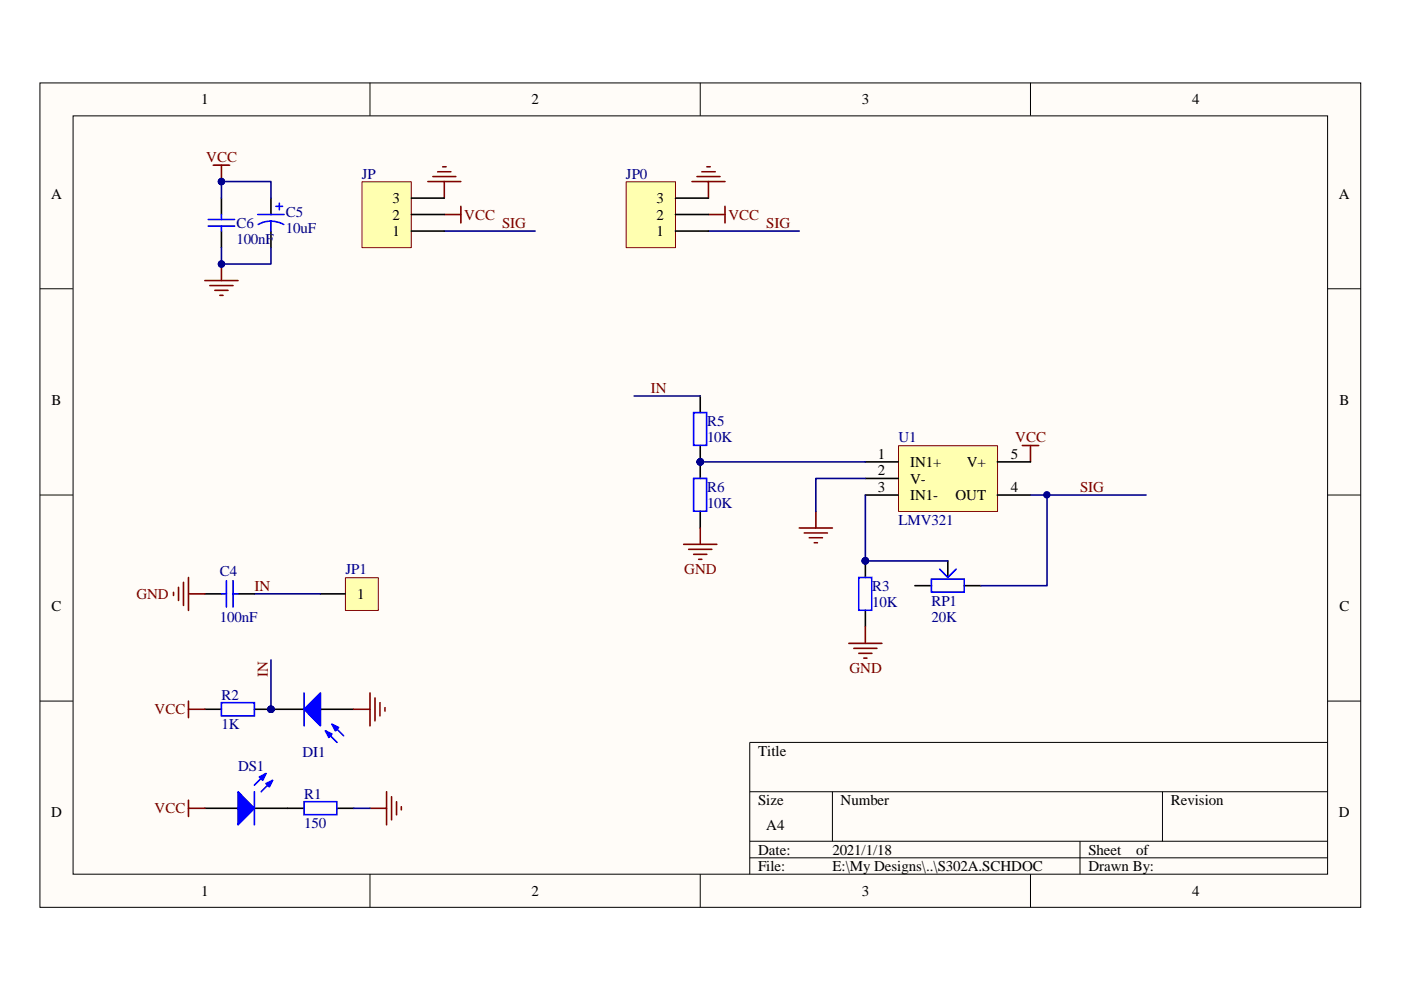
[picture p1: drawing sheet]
<svg xmlns="http://www.w3.org/2000/svg" width="297mm" height="210mm" viewBox="0 0 297 210" stroke-linecap="round" stroke-linejoin="round" font-family="sans-serif">
<path d="M8.5 17.6h280v174.8h-280z" fill="#fffcf8"/>
<path d="M8.5 17.6h280v174.8h-280z" fill="none" stroke="#000" stroke-width=".21"/>
<path d="M15.5 24.6h266v160.7h-266z" fill="#fffcf8"/>
<g fill="none" stroke="#000" stroke-width=".21">
<path d="M78.4 17.5v7M148.5 17.5v7M218.5 17.5v7M15.5 24.6h266v160.7h-266zM8.5 61.2h7M281.5 61.2h7M8.5 105h7M281.5 105h7M8.5 148.6h7M281.5 148.6h7M281.5 157.4h-122.5v27.9M159 167.9h122.5"/>
<path d="M159 178.4h122.5M176.5 167.9v10.5M229 178.4v6.9M246.5 167.9v10.5M78.4 185.3v7.1M148.5 185.3v7.1M159 181.9h122.5M218.5 185.3v7.1"/>
</g>
<g fill="none" stroke="#800000" stroke-width=".34">
<path d="M45.2 35h3.5M46.9 35v3.5M90.7 38.5h7M91.8 37.4h4.8M92.8 36.4h2.8M93.9 35.4h.7M94.2 38.5v3.5M43.4 59.5h7.1M46.9 56v3.5M94.2 45.5h3.5M97.7 43.7v3.6M44.5 60.6h4.9"/>
<path d="M45.6 61.6h2.7M46.6 62.6h.7"/>
</g>
<path d="M46.9 42v-3.5h10.5v3.5M46.9 52.5v3.5h10.5v-3.5M94.2 49h19.3" fill="none" stroke="#000080" stroke-width=".34"/>
<g fill="#000080" stroke="#000080" stroke-width=".21">
<circle cx="46.9" cy="38.5" r=".68"/>
<circle cx="46.9" cy="56" r=".68"/>
</g>
<path d="M46.9 42v3.5M46.9 49v3.5M57.4 42v3.5M57.4 49v3.5" fill="none" stroke="#000" stroke-width=".34"/>
<path d="M44.2 47.9h5.5M44.2 46.5h5.5M46.9 45.5v1M46.9 47.9v1.1M54.7 45.5h5.5M57.4 46.9l1.5 .2 1.3 .5M57.4 46.9l-1.4 .2-1.3 .5M57.4 46.9v2.1M58.5 43.7h1.4M59.2 43.1v1.4" fill="none" stroke="#00f" stroke-width=".34"/>
<path d="M76.8 38.6h10.4v13.9h-10.4z" fill="#ffffb0"/>
<path d="M76.8 38.5h10.4v14h-10.4z" fill="none" stroke="#800000" stroke-width=".21"/>
<path d="M87.2 49h7M87.2 45.5h7M87.2 42h7" fill="none" stroke="#000" stroke-width=".34"/>
<path d="M73.3 122.5h6.9v6.9h-6.9z" fill="#ffffb0"/>
<path d="M73.2 122.5h7v6.9h-7z" fill="none" stroke="#800000" stroke-width=".21"/>
<path d="M67.9 125.9h5.3" fill="none" stroke="#000" stroke-width=".34"/>
<path d="M150.2 49h19.3M53.9 125.9h14" fill="none" stroke="#000080" stroke-width=".34"/>
<path d="M146.7 38.5h7M147.8 37.4h4.9M148.8 36.4h2.8M149.9 35.4h.7M150.2 38.5v3.5M150.2 45.5h3.5M153.7 43.7v3.6" fill="none" stroke="#800000" stroke-width=".34"/>
<path d="M132.8 38.6h10.4v13.9h-10.4z" fill="#ffffb0"/>
<path d="M132.8 38.5h10.4v14h-10.4z" fill="none" stroke="#800000" stroke-width=".21"/>
<path d="M143.2 49h7M143.2 45.5h7M143.2 42h7M43.4 171.4h7.1M53.9 171.4h7.1" fill="none" stroke="#000" stroke-width=".34"/>
<path d="M50.5 167.9l3.4 3.5-3.4 3.5z" fill="#00f"/>
<path d="M50.5 167.9l3.4 3.5-3.4 3.5zM56.4 164l-2.5 2.5M57.8 165.5l-2.4 2.4" fill="none" stroke="#00f" stroke-width=".34"/>
<path d="M56.4 166.1l1.4-.6-.7 1.3z" fill="#00f"/>
<path d="M56.4 166.1l1.4-.6-.7 1.3z" fill="none" stroke="#00f" stroke-width=".34"/>
<path d="M55 164.7l1.4-.7-.7 1.5z" fill="#00f"/>
<path d="M46.9 149h7v2.8h-7zM64.5 146.9v7M53.9 167.9v7M55 164.7l1.4-.7-.7 1.5zM64.5 170h6.9v2.7h-6.9z" fill="none" stroke="#00f" stroke-width=".34"/>
<path d="M43.4 150.4h3.5M53.9 150.4h10.6M67.9 150.4h7.1M61 171.4h3.5M71.5 171.4h3.5" fill="none" stroke="#000" stroke-width=".34"/>
<path d="M57.4 139.9v10.5" fill="none" stroke="#000080" stroke-width=".34"/>
<circle cx="57.4" cy="150.4" r=".68" fill="#000080" stroke="#000080" stroke-width=".21"/>
<path d="M64.5 150.4l3.4-3.5v7z" fill="#00f"/>
<path d="M64.5 150.4l3.4-3.5v7zM69 155l2.5 2.4M70.4 153.6l2.5 2.4" fill="none" stroke="#00f" stroke-width=".34"/>
<path d="M69 155l1.4 .6-.7 .8z" fill="#00f"/>
<path d="M69 155l1.4 .6-.7 .8z" fill="none" stroke="#00f" stroke-width=".34"/>
<path d="M70.4 153.6l1.4 .6-.7 .8z" fill="#00f"/>
<path d="M46.9 125.9h1.1M48 123.1v5.6M49.4 123.1v5.6M49.4 125.9h1.1M70.4 153.6l1.4 .6-.7 .8z" fill="none" stroke="#00f" stroke-width=".34"/>
<circle cx="57.4" cy="150.4" r=".68" fill="#000080" stroke="#000080" stroke-width=".21"/>
<g fill="none" stroke="#800000" stroke-width=".34">
<path d="M216.7 94.5h3.5M218.5 94.5v3.4M169.5 111.9h7M170.5 113h4.9M171.6 114h2.8M172.6 115.1h.7M173 108.4v3.5M36.8 125.6v.7M37.8 124.5v2.8M38.9 123.5v4.9M40 122.4v7M40 125.9h3.4"/>
<path d="M40 150.4h3.4M40 148.6v3.6M75 150.4h3.4M78.4 146.9v7M79.5 148v4.8M80.6 149v2.8M81.6 150v.8M40 169.6v3.5M40 171.4h3.4M78.4 171.4h3.6M82 167.9v7M83 168.9v4.9"/>
<path d="M84.1 170v2.8M85.1 171v.7"/>
</g>
<path d="M75 171.4h3.4" fill="none" stroke="#000080" stroke-width=".34"/>
<path d="M43.4 125.9h3.5M50.5 125.9h3.4" fill="none" stroke="#000" stroke-width=".34"/>
<path d="M190.5 94.5h21v13.9h-21z" fill="#ffffb0"/>
<path d="M190.5 94.5h21v13.9h-21z" fill="none" stroke="#800000" stroke-width=".21"/>
<g fill="none" stroke="#000" stroke-width=".34">
<path d="M148.5 84v3.5M148.5 94.5v6.9M183.5 97.9h7M211.5 97.9h7M148.5 108.4v3.5M183.5 101.4h7M183.5 105h7M183.5 118.9v3.5M201 118.9v3.5M211.5 105h7M183.5 129.4v3.5M194 124.2h3.5"/>
<path d="M204.5 124.2h3.5"/>
</g>
<path d="M134.5 84h14M148.5 97.9h35M183.5 101.4h-10.5v7M183.5 105v13.9h17.5M218.5 105h24.5M222 105v19.2h-14" fill="none" stroke="#000080" stroke-width=".34"/>
<g fill="#000080" stroke="#000080" stroke-width=".21">
<circle cx="148.5" cy="97.9" r=".68"/>
<circle cx="183.5" cy="118.9" r=".69"/>
<circle cx="222" cy="104.9" r=".68"/>
</g>
<path d="M147.1 87.5h2.7v6.9h-2.7zM147.1 101.4h2.7v7h-2.7zM182.1 122.4h2.7v7h-2.7zM197.5 122.8h6.9v2.7h-6.9zM199.2 120.7l1.8 1.7 1.7-1.7" fill="none" stroke="#00f" stroke-width=".34"/>
<path d="M144.9 115.4h7.1M146 116.5h4.9M147.1 117.5h2.8M148.1 118.6h.7M148.5 111.9v3.5M180 136.4h7M181 137.5h4.9M182.1 138.5h2.8M183.1 139.5h.7M183.5 132.9v3.5" fill="none" stroke="#800000" stroke-width=".34"/>
<g font-size="3.2">
<text x="42.7" y="22.1">1</text>
<text x="112.7" y="22.1">2</text>
<text x="182.7" y="22.1">3</text>
<text x="252.7" y="22.1">4</text>
<text x="10.8" y="42.2">A</text>
<text x="83.2" y="46.6">2</text>
<text x="83.2" y="43.1">3</text>
<text x="139.2" y="46.6">2</text>
<text x="139.2" y="43.1">3</text>
<text x="283.8" y="42.2">A</text>
<text x="83.2" y="50.1">1</text>
<text x="139.2" y="50.1">1</text>
<text x="10.9" y="85.9">B</text>
<text x="284" y="85.9">B</text>
<text x="186.1" y="97.3">1</text>
<text x="186.1" y="100.8">2</text>
<text x="193" y="99">IN1+</text>
<text x="205" y="99">V+</text>
<text x="214.3" y="97.3">5</text>
<text x="186.1" y="104.3">3</text>
<text x="193" y="102.5">V-</text>
<text x="193" y="106">IN1-</text>
<text x="202.6" y="106">OUT</text>
<text x="214.3" y="104.3">4</text>
<text x="10.9" y="129.6">C</text>
<text x="75.7" y="127">1</text>
<text x="284" y="129.6">C</text>
<text x="160.7" y="160.2">Title</text>
<text x="10.8" y="173.3">D</text>
<text x="160.7" y="170.7">Size</text>
<text x="178.2" y="170.7">Number</text>
<text x="248.2" y="170.7">Revision</text>
<text x="283.8" y="173.3">D</text>
<text x="162.5" y="176">A4</text>
<text x="160.7" y="181.2">Date:</text>
<text x="160.7" y="184.7">File:</text>
<text x="176.5" y="181.2">2021/1/18</text>
<text x="176.5" y="184.7">E:\My Designs\..\S302A.SCHDOC</text>
<text x="230.8" y="181.2">Sheet</text>
<text x="230.8" y="184.7">Drawn By:</text>
<text x="240.9" y="181.2">of</text>
<text x="42.7" y="190">1</text>
<text x="112.7" y="190">2</text>
<text x="182.7" y="190">3</text>
<text x="252.7" y="190">4</text>
</g>
<g font-size="3.2" fill="#800000">
<text x="43.7" y="34.3">VCC</text>
<text x="98.4" y="46.6">VCC</text>
<text x="154.4" y="46.6">VCC</text>
<text x="106.5" y="48.3">SIG</text>
<text x="162.5" y="48.3">SIG</text>
<text x="138" y="83.3">IN</text>
<text x="215.3" y="93.8">VCC</text>
<text x="229" y="104.3">SIG</text>
<text x="54" y="125.3">IN</text>
<text x="145.1" y="121.8">GND</text>
<text x="28.9" y="127">GND</text>
<text x="56.8" y="143.4" transform="rotate(-90 56.8 143.4)">IN</text>
<text x="180.1" y="142.7">GND</text>
<text x="32.8" y="151.5">VCC</text>
<text x="32.8" y="172.5">VCC</text>
</g>
<g font-size="3.2" fill="#000080">
<text x="76.7" y="37.9">JP</text>
<text x="132.7" y="37.9">JP0</text>
<text x="60.6" y="45.9">C5</text>
<text x="50.1" y="48.3">C6</text>
<text x="50.1" y="51.8">100nF</text>
<text x="60.6" y="49.4">10uF</text>
<text x="149.9" y="90.3">R5</text>
<text x="149.9" y="93.8">10K</text>
<text x="190.5" y="93.8">U1</text>
<text x="149.9" y="104.3">R6</text>
<text x="149.9" y="107.8">10K</text>
<text x="190.5" y="111.3">LMV321</text>
<text x="46.6" y="122.1">C4</text>
<text x="73.2" y="121.8">JP1</text>
<text x="184.9" y="125.3">R3</text>
<text x="46.6" y="131.9">100nF</text>
<text x="184.9" y="128.7">10K</text>
<text x="197.5" y="128.4">RP1</text>
<text x="197.5" y="131.9">20K</text>
<text x="47" y="148.4">R2</text>
<text x="47" y="154.6">1K</text>
<text x="64.1" y="160.6">DI1</text>
<text x="50.5" y="163.4">DS1</text>
<text x="64.5" y="169.3">R1</text>
<text x="64.5" y="175.6">150</text>
</g>
</svg>
